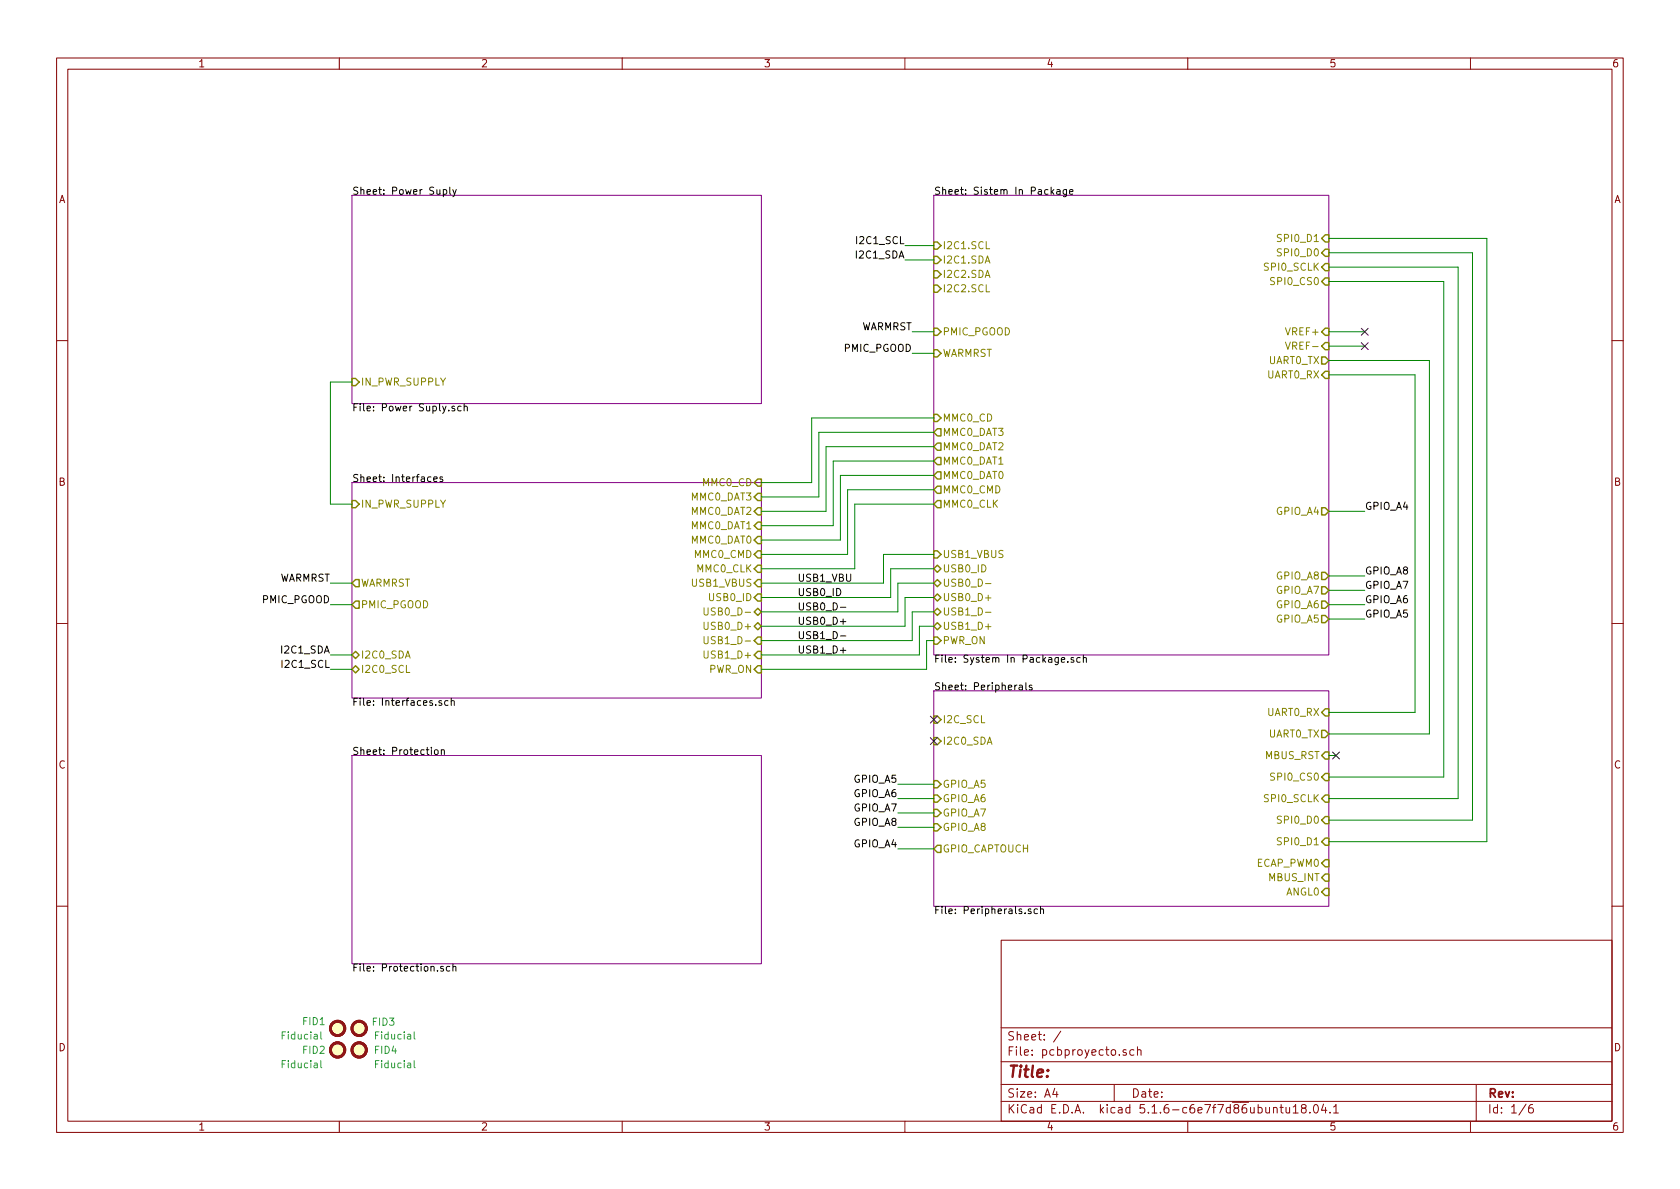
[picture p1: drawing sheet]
EESchema Schematic File Version 4
EELAYER 30 0
EELAYER END
$Descr A4 11693 8268
encoding utf-8
Sheet 1 6
Title ""
Date ""
Rev ""
Comp ""
Comment1 ""
Comment2 ""
Comment3 ""
Comment4 ""
$EndDescr
$Sheet
S 6500 4800 2750 1500
U 5F0E396B
F0 "Peripherals" 50
F1 "Peripherals.sch" 50
F2 "UART0_RX" I R 9250 4950 50 
F3 "UART0_TX" O R 9250 5100 50 
F4 "ANGL0" I R 9250 6200 50 
F5 "MBUS_RST" I R 9250 5250 50 
F6 "SPI0_CS0" I R 9250 5400 50 
F7 "SPI0_SCLK" I R 9250 5550 50 
F8 "SPI0_D0" I R 9250 5700 50 
F9 "SPI0_D1" I R 9250 5850 50 
F10 "ECAP_PWM0" I R 9250 6000 50 
F11 "MBUS_INT" I R 9250 6100 50 
F12 "I2C_SCL" I L 6500 5000 50 
F13 "I2C0_SDA" I L 6500 5150 50 
F14 "GPIO_A5" I L 6500 5450 50 
F15 "GPIO_A6" I L 6500 5550 50 
F16 "GPIO_A7" I L 6500 5650 50 
F17 "GPIO_A8" I L 6500 5750 50 
F18 "GPIO_CAPTOUCH" O L 6500 5900 50 
$EndSheet
$Sheet
S 2450 5250 2850 1450
U 5F9E362C
F0 "Protection" 50
F1 "Protection.sch" 50
$EndSheet
$Sheet
S 2450 1350 2850 1450
U 5F0E3900
F0 "Power Suply" 50
F1 "Power Suply.sch" 50
F2 "IN_PWR_SUPPLY" I L 2450 2650 50 
$EndSheet
Wire Wire Line
	2450 2650 2300 2650
Wire Wire Line
	2300 2650 2300 3500
Wire Wire Line
	2300 3500 2450 3500
Wire Wire Line
	6350 4250 6500 4250
Wire Wire Line
	6500 4350 6400 4350
Wire Wire Line
	6300 4150 6500 4150
Wire Wire Line
	6500 4050 6250 4050
Wire Wire Line
	6250 4250 5300 4250
Wire Wire Line
	6500 3950 6200 3950
Wire Wire Line
	5300 4150 6200 4150
Text Label 5550 4150 0    50   ~ 0
USB0_ID
Text Label 5550 4250 0    50   ~ 0
USB0_D-
Text Label 5550 4350 0    50   ~ 0
USB0_D+
Text Label 5550 4450 0    50   ~ 0
USB1_D-
Text Label 5550 4550 0    50   ~ 0
USB1_D+
$Sheet
S 6500 1350 2750 3200
U 5F0E3947
F0 "Sistem In Package" 50
F1 "System In Package.sch" 50
F2 "UART0_TX" O R 9250 2500 50 
F3 "UART0_RX" I R 9250 2600 50 
F4 "PWR_ON" I L 6500 4450 50 
F5 "SPI0_SCLK" I R 9250 1850 50 
F6 "SPI0_D0" I R 9250 1750 50 
F7 "SPI0_D1" I R 9250 1650 50 
F8 "SPI0_CS0" I R 9250 1950 50 
F9 "VREF+" I R 9250 2300 50 
F10 "VREF-" I R 9250 2400 50 
F11 "I2C1.SCL" I L 6500 1700 50 
F12 "I2C1.SDA" I L 6500 1800 50 
F13 "I2C2.SDA" I L 6500 1900 50 
F14 "I2C2.SCL" I L 6500 2000 50 
F15 "USB1_D-" B L 6500 4250 50 
F16 "USB1_D+" B L 6500 4350 50 
F17 "USB0_D-" B L 6500 4050 50 
F18 "USB0_D+" B L 6500 4150 50 
F19 "USB0_ID" B L 6500 3950 50 
F20 "MMC0_CLK" O L 6500 3500 50 
F21 "MMC0_DAT0" O L 6500 3300 50 
F22 "MMC0_DAT1" O L 6500 3200 50 
F23 "MMC0_DAT2" O L 6500 3100 50 
F24 "MMC0_DAT3" O L 6500 3000 50 
F25 "MMC0_CMD" O L 6500 3400 50 
F26 "USB1_VBUS" I L 6500 3850 50 
F27 "MMC0_CD" I L 6500 2900 50 
F28 "PMIC_PGOOD" I L 6500 2300 50 
F29 "WARMRST" I L 6500 2450 50 
F30 "GPIO_A8" O R 9250 4000 50 
F31 "GPIO_A7" O R 9250 4100 50 
F32 "GPIO_A6" O R 9250 4200 50 
F33 "GPIO_A5" O R 9250 4300 50 
F34 "GPIO_A4" O R 9250 3550 50 
$EndSheet
Wire Wire Line
	9850 2600 9850 4950
Wire Wire Line
	9950 2500 9950 5100
Wire Wire Line
	10050 1950 10050 5400
Wire Wire Line
	10150 1850 10150 5550
Wire Wire Line
	10250 1750 10250 5700
Wire Wire Line
	10350 1650 10350 5850
Wire Wire Line
	6200 3950 6200 4150
Wire Wire Line
	6250 4050 6250 4250
Wire Wire Line
	5300 4350 6300 4350
Wire Wire Line
	6300 4150 6300 4350
Wire Wire Line
	6350 4250 6350 4450
Wire Wire Line
	5300 4450 6350 4450
Wire Wire Line
	6400 4350 6400 4550
Wire Wire Line
	5300 4550 6400 4550
Wire Wire Line
	5300 4650 6450 4650
Wire Wire Line
	6450 4650 6450 4450
Wire Wire Line
	6450 4450 6500 4450
Wire Wire Line
	5300 3950 5950 3950
Wire Wire Line
	5950 3950 5950 3500
Wire Wire Line
	5950 3500 6500 3500
Wire Wire Line
	5300 3750 5850 3750
Wire Wire Line
	5850 3750 5850 3300
Wire Wire Line
	5850 3300 6500 3300
Wire Wire Line
	6500 3200 5800 3200
Wire Wire Line
	5800 3200 5800 3650
Wire Wire Line
	5800 3650 5300 3650
Wire Wire Line
	5300 3550 5750 3550
Wire Wire Line
	5750 3550 5750 3100
Wire Wire Line
	5750 3100 6500 3100
Wire Wire Line
	6500 3000 5700 3000
Wire Wire Line
	5700 3000 5700 3450
Wire Wire Line
	5700 3450 5300 3450
Wire Wire Line
	5900 3850 5900 3400
Wire Wire Line
	5900 3400 6500 3400
Wire Wire Line
	5300 3850 5900 3850
Wire Wire Line
	6150 4050 6150 3850
Wire Wire Line
	6150 3850 6500 3850
Wire Wire Line
	5300 4050 6150 4050
Text Label 5550 4050 0    50   ~ 0
USB1_VBU
Wire Wire Line
	5300 3350 5650 3350
Wire Wire Line
	5650 2900 6500 2900
Wire Wire Line
	5650 2900 5650 3350
$Comp
L Mechanical:Fiducial FID3
U 1 1
P 2500 7150
F 0 "FID3" H 2585 7196 50  0000 L CNN
F 1 "Fiducial" H 2600 7100 50  0000 L CNN
F 2 "Fiducial:Fiducial_1mm_Mask2mm" H 2500 7150 50  0001 C CNN
F 3 "~" H 2500 7150 50  0001 C CNN
	1    2500 7150
	1    0    0    -1  
$EndComp
$Comp
L Mechanical:Fiducial FID4
U 1 1
P 2500 7300
F 0 "FID4" H 2600 7300 50  0000 L CNN
F 1 "Fiducial" H 2600 7200 50  0000 L CNN
F 2 "Fiducial:Fiducial_1mm_Mask2mm" H 2500 7300 50  0001 C CNN
F 3 "~" H 2500 7300 50  0001 C CNN
	1    2500 7300
	1    0    0    -1  
$EndComp
$Comp
L Mechanical:Fiducial FID1
U 1 1
P 2350 7150
F 0 "FID1" H 2100 7200 50  0000 L CNN
F 1 "Fiducial" H 1950 7100 50  0000 L CNN
F 2 "Fiducial:Fiducial_1mm_Mask2mm" H 2350 7150 50  0001 C CNN
F 3 "~" H 2350 7150 50  0001 C CNN
	1    2350 7150
	1    0    0    -1  
$EndComp
$Comp
L Mechanical:Fiducial FID2
U 1 1
P 2350 7300
F 0 "FID2" H 2100 7300 50  0000 L CNN
F 1 "Fiducial" H 1950 7200 50  0000 L CNN
F 2 "Fiducial:Fiducial_1mm_Mask2mm" H 2350 7300 50  0001 C CNN
F 3 "~" H 2350 7300 50  0001 C CNN
	1    2350 7300
	1    0    0    -1  
$EndComp
Wire Wire Line
	6300 1700 6500 1700
$Sheet
S 2450 3350 2850 1500
U 5F8143D2
F0 "Interfaces" 50
F1 "Interfaces.sch" 50
F2 "PWR_ON" I R 5300 4650 50 
F3 "IN_PWR_SUPPLY" I L 2450 3500 50 
F4 "USB1_D+" I R 5300 4550 50 
F5 "USB1_D-" I R 5300 4450 50 
F6 "USB0_D+" B R 5300 4350 50 
F7 "USB0_D-" B R 5300 4250 50 
F8 "USB0_ID" I R 5300 4150 50 
F9 "USB1_VBUS" I R 5300 4050 50 
F10 "MMC0_CLK" I R 5300 3950 50 
F11 "MMC0_DAT0" I R 5300 3750 50 
F12 "MMC0_DAT1" I R 5300 3650 50 
F13 "MMC0_DAT2" I R 5300 3550 50 
F14 "MMC0_CMD" I R 5300 3850 50 
F15 "MMC0_DAT3" I R 5300 3450 50 
F16 "MMC0_CD" I R 5300 3350 50 
F17 "I2C0_SDA" B L 2450 4550 50 
F18 "I2C0_SCL" B L 2450 4650 50 
F19 "PMIC_PGOOD" O L 2450 4200 50 
F20 "WARMRST" O L 2450 4050 50 
$EndSheet
Text Label 2300 4650 2    50   ~ 0
I2C1_SCL
Text Label 2300 4550 2    50   ~ 0
I2C1_SDA
Text Label 6300 1800 2    50   ~ 0
I2C1_SDA
Text Label 6300 1700 2    50   ~ 0
I2C1_SCL
Wire Wire Line
	6300 1800 6500 1800
Wire Wire Line
	2300 4550 2450 4550
Wire Wire Line
	2300 4650 2450 4650
Text Label 2300 4200 2    50   ~ 0
PMIC_PGOOD
Text Label 2300 4050 2    50   ~ 0
WARMRST
Wire Wire Line
	2300 4050 2450 4050
Wire Wire Line
	2300 4200 2450 4200
Text Label 6350 2450 2    50   ~ 0
PMIC_PGOOD
Text Label 6350 2300 2    50   ~ 0
WARMRST
Wire Wire Line
	6350 2300 6500 2300
Wire Wire Line
	6350 2450 6500 2450
Wire Wire Line
	9250 1650 10350 1650
Wire Wire Line
	9250 1750 10250 1750
Wire Wire Line
	9250 1850 10150 1850
Wire Wire Line
	9250 1950 10050 1950
Wire Wire Line
	9250 2500 9950 2500
Wire Wire Line
	9250 2600 9850 2600
Wire Wire Line
	9250 4950 9850 4950
Wire Wire Line
	9250 5100 9950 5100
Wire Wire Line
	9250 5400 10050 5400
Wire Wire Line
	9250 5550 10150 5550
Wire Wire Line
	9250 5700 10250 5700
Wire Wire Line
	9250 5850 10350 5850
Wire Wire Line
	9250 5250 9300 5250
NoConn ~ 9300 5250
Wire Wire Line
	9250 2300 9500 2300
Wire Wire Line
	9250 2400 9500 2400
NoConn ~ 9500 2300
NoConn ~ 9500 2400
Wire Wire Line
	6250 5450 6500 5450
Wire Wire Line
	6500 5550 6250 5550
Wire Wire Line
	6250 5650 6500 5650
Wire Wire Line
	6250 5750 6500 5750
Text Label 6250 5450 2    50   ~ 0
GPIO_A5
Text Label 6250 5550 2    50   ~ 0
GPIO_A6
Text Label 6250 5750 2    50   ~ 0
GPIO_A8
Text Label 6250 5650 2    50   ~ 0
GPIO_A7
Wire Wire Line
	9500 4300 9250 4300
Wire Wire Line
	9250 4200 9500 4200
Wire Wire Line
	9500 4100 9250 4100
Wire Wire Line
	9500 4000 9250 4000
Text Label 9500 4200 0    50   ~ 0
GPIO_A6
Text Label 9500 4100 0    50   ~ 0
GPIO_A7
Text Label 9500 4000 0    50   ~ 0
GPIO_A8
Text Label 9500 4300 0    50   ~ 0
GPIO_A5
NoConn ~ 6500 5150
NoConn ~ 6500 5000
Wire Wire Line
	6250 5900 6500 5900
Text Label 6250 5900 2    50   ~ 0
GPIO_A4
Wire Wire Line
	9500 3550 9250 3550
Text Label 9500 3550 0    50   ~ 0
GPIO_A4
$EndSCHEMATC
